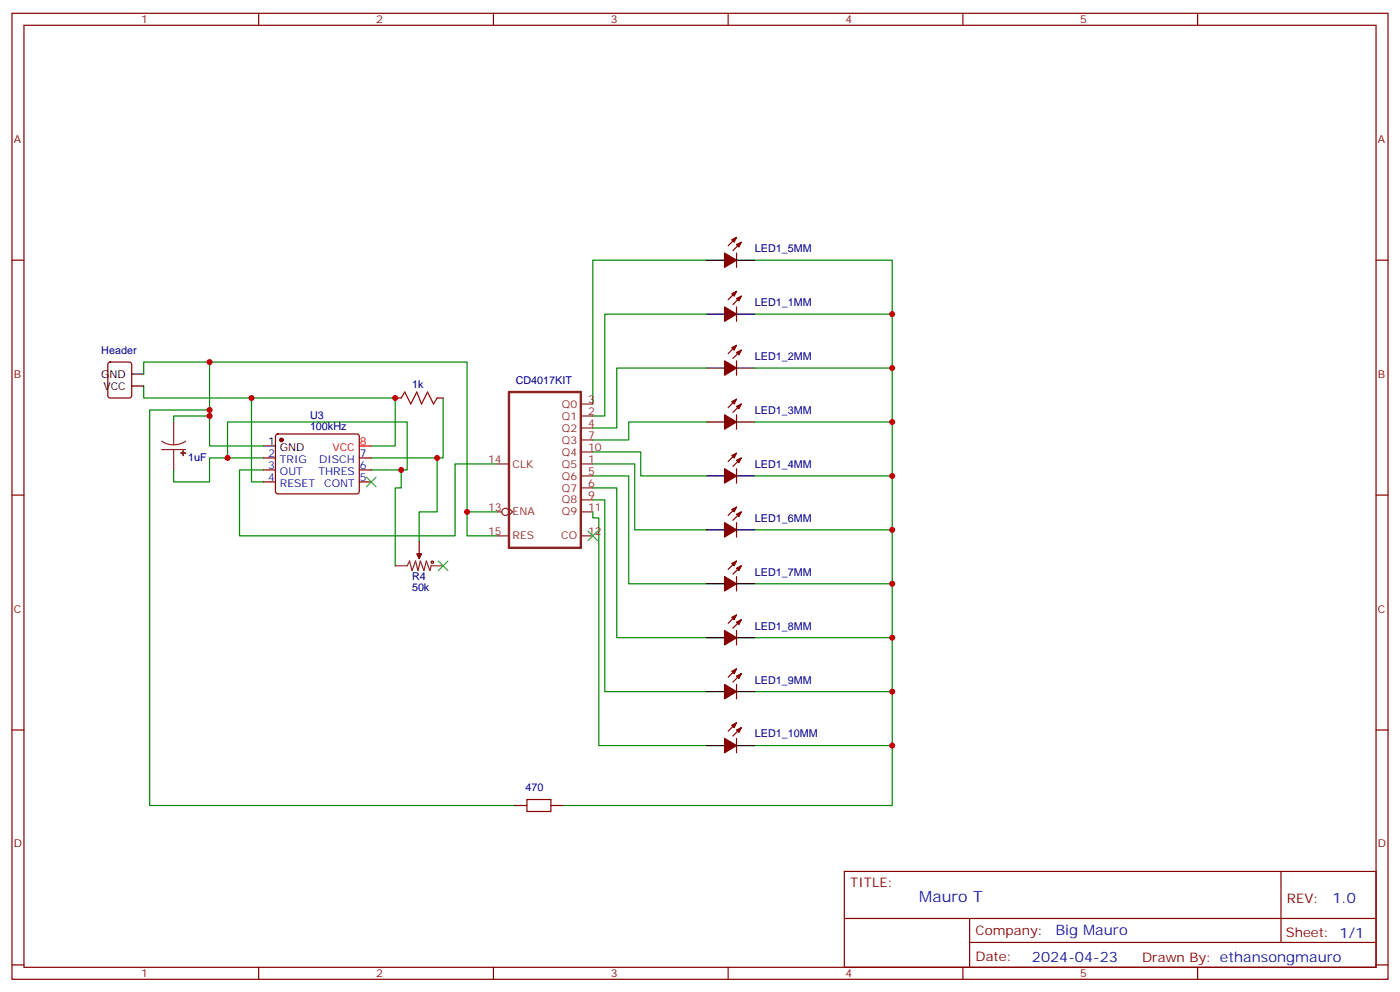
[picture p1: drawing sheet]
<svg xmlns="http://www.w3.org/2000/svg" width="412mm" height="292mm" viewBox="0 0 412 292" stroke-linecap="round" stroke-linejoin="round" font-family="sans-serif">
<g fill="none" stroke="#870000" stroke-width=".35">
<path d="M3.5 3.9h405.4v284.4h-405.4zM7.1 7.4h398.2v277.3h-398.2zM76.2 3.9v3.5M145.3 3.9v3.5M214.5 3.9v3.5M283.6 3.9v3.5M352.8 3.9v3.5M3.5 76.6h3.6M217 74.5v4.2M217 69.9l-2.5 2.5M218.4 71.3l-2.5 2.5M405.3 76.6h3.6"/>
<path d="M217 90.3v4.3M217 85.8l-2.5 2.4M218.4 87.2l-2.5 2.4M32 106.8l.5-.2h5.6l.7 .4v9.5l-.5 .6-5.8 .1-.7-.5-.1-9.4zM116.4 117.2h1.8M128.8 117.2h1.7M217 106.2v4.3M217 101.6l-2.5 2.5M217 117.5l-2.5 2.5M218.4 103l-2.5 2.5M218.4 118.9l-2.5 2.5M77.6 134.8h3.5"/>
<path d="M77.6 138.3h3.5M81.4 127.9l.4-.2h23.3l.5 .2 .2 .5v16.5l-.7 .5-23.5-.1-.5-.6v-16.3zM105.8 134.8h3.6M105.8 138.3h3.6M217 122.1v4.2M217 138v4.2M217 133.4l-2.5 2.5M218.4 134.8l-2.5 2.5M3.5 145.7h3.6M77.6 141.9h3.5M105.8 141.9h3.6M123.5 159.5v3.5"/>
<path d="M217 153.8v4.3M217 149.3l-2.5 2.4M218.4 150.7l-2.5 2.4M405.3 145.7h3.6M217 169.7v4.3M217 165.1l-2.5 2.5M218.4 166.5l-2.5 2.5M217 185.6v4.2M217 181l-2.5 2.5M217 196.9l-2.5 2.5M218.4 182.4l-2.5 2.5M218.4 198.3l-2.5 2.5"/>
<path d="M3.5 214.9h3.6M217 201.5v4.2M217 217.3v4.3M217 212.8l-2.5 2.4M218.4 214.2l-2.5 2.4M405.3 214.9h3.6M151.7 237.1h3.5M162.3 237.1h3.5M248.7 256.5h156.6v28.2h-156.6zM377.3 256.5v20.9M248.7 270.4h156.5M285.6 277.4h119.6"/>
<path d="M285.6 270.4v14.1M3.5 284h3.6M76.2 284.7v3.6M145.3 284.7v3.6M214.5 284.7v3.6M283.6 284.7v3.6M352.8 284.7v3.6M405.3 284h3.6"/>
</g>
<g fill="none" stroke="#008700" stroke-width=".35">
<path d="M208.1 76.6h-33.5v42.3M222.2 76.6h40.6v160.5h-97M208.1 92.5h-29.9v29.9h-3.6M222.2 92.5h40.6M42.3 110.1v-3.5h19.4v24.7h15.9M42.3 113.6v3.6h31.8v24.7h3.5M61.7 106.6h75.9v51.1h8.8M74.1 117.2h42.3v14.1h-7M130.5 117.2v17.6h-1.7M208.1 108.3h-26.4v17.7h-7.1M222.2 108.3h40.6M61.7 120.7h-17.6v116.4h107.6"/>
<path d="M61.7 122.4h-10.5v1.8M67 134.8v-10.6h52.9v14.1h-10.5M77.6 134.8h-15.9v7.1h-10.5v-3.6M109.4 134.8h19.4v15.9h-5.3v8.8M118.2 138.3v5.3h-1.8v22.9M146.4 136.6h-12.3v21.1h-63.5v-19.4h7M174.6 133h14.1v7.1h19.4M174.6 136.6h12.4v19.4h21.1M208.1 124.2h-22.9v5.3h-10.6M222.2 124.2h40.6M137.6 150.7h8.8M174.6 140.1h10.6v31.7h22.9"/>
<path d="M174.6 143.6h7.1v44.1h26.4M174.6 147.1h3.6v56.5h29.9M174.6 150.7v1.7h1.8v67.1h31.7M222.2 140.1h40.6M222.2 156h40.6M222.2 171.8h40.6M222.2 187.7h40.6M222.2 203.6h40.6M222.2 219.5h40.6"/>
</g>
<g fill="#870000" stroke="#870000" stroke-width=".35">
<path d="M122.8 163h1.4l-.7 1.4z"/>
<path d="M215.5 70.6l1.5-.7-.7 1.4z"/>
<path d="M217 72l1.4-.7-.7 1.4z"/>
<path d="M213.4 74.5l3.6 2.1-3.6 2.1z"/>
<path d="M215.5 86.5l1.5-.7-.7 1.4z"/>
<path d="M217 87.9l1.4-.7-.7 1.4z"/>
<path d="M213.4 90.3l3.6 2.2-3.6 2.1z"/>
<path d="M215.5 102.3l1.5-.7-.7 1.4z"/>
<path d="M217 103.8l1.4-.8-.7 1.5z"/>
<path d="M213.4 106.2l3.6 2.1-3.6 2.2z"/>
<path d="M215.5 118.2l1.5-.7-.7 1.4z"/>
<path d="M217 119.6l1.4-.7-.7 1.4z"/>
<path d="M213.4 122.1l3.6 2.1-3.6 2.1z"/>
<path d="M215.5 134.1l1.5-.7-.7 1.4z"/>
<path d="M217 135.5l1.4-.7-.7 1.4z"/>
<path d="M213.4 138l3.6 2.1-3.6 2.1z"/>
<path d="M215.5 150l1.5-.7-.7 1.4z"/>
<path d="M217 151.4l1.4-.7-.7 1.4z"/>
<path d="M213.4 153.8l3.6 2.2-3.6 2.1z"/>
<path d="M215.5 165.8l1.5-.7-.7 1.4z"/>
<path d="M217 167.3l1.4-.8-.7 1.5z"/>
<path d="M213.4 169.7l3.6 2.1-3.6 2.2z"/>
<path d="M215.5 181.7l1.5-.7-.7 1.4z"/>
<path d="M217 183.1l1.4-.7-.7 1.4z"/>
<path d="M213.4 185.6l3.6 2.1-3.6 2.1z"/>
<path d="M215.5 197.6l1.5-.7-.7 1.4z"/>
<path d="M217 199l1.4-.7-.7 1.4z"/>
<path d="M213.4 201.5l3.6 2.1-3.6 2.1z"/>
<path d="M215.5 213.5l1.5-.7-.7 1.4z"/>
<path d="M217 214.9l1.4-.7-.7 1.4z"/>
<path d="M213.4 217.3l3.6 2.2-3.6 2.1z"/>
<circle cx="82.9" cy="129.5" r=".53"/>
</g>
<g fill="none" stroke="#000" stroke-width=".35">
<path d="M208.1 76.6h5.3M217 76.6h5.2M208.1 92.5h5.3M217 92.5h5.2M38.8 110.1h3.5M38.8 113.6h3.5M208.1 108.3h5.3M217 108.3h5.2M77.6 131.3h3.5M208.1 124.2h5.3M217 124.2h5.2M208.1 140.1h5.3"/>
<path d="M208.1 156h5.3M217 140.1h5.2M217 156h5.2M208.1 171.8h5.3M217 171.8h5.2M208.1 187.7h5.3M217 187.7h5.2M208.1 203.6h5.3M208.1 219.5h5.3M217 203.6h5.2M217 219.5h5.2"/>
</g>
<path d="M105.8 131.3h3.6" fill="none" stroke="#f00" stroke-width=".35"/>
<g fill="none" stroke="#8c2424" stroke-width=".35">
<path d="M171.1 118.9h3.5M47.6 129.9l1.7 .8 1.9 .2M47.6 132.3h7.1M51.2 124.2v6.7M51.2 132.3v6M54.7 129.9l-1.7 .8-1.8 .2M146.4 136.6h3.5M171.1 136.6h3.5M171.1 122.4h3.5M171.1 126h3.5M171.1 129.5h3.5M171.1 133h3.5"/>
<path d="M146.4 150.7h1.4M146.4 157.7h3.5M149.9 149.6l1.1 1.1-1.1 1M171.1 140.1h3.5M171.1 143.6h3.5M171.1 147.1h3.5M171.1 150.7h3.5M171.1 157.7h3.5M116.4 166.5h3.5l.7-1.4 .8 2.9 1-2.9 .7 2.9 .7-2.9 1.1 2.9 .7-2.9 1 2.9 .4-1.5h3.5M123.5 163v1.4"/>
<circle cx="148.9" cy="150.7" r="1.06"/>
</g>
<g fill="#8c2424" stroke="#8c2424" stroke-width=".35">
<path d="M53.3 133.3l1.4 .1z"/>
<path d="M53.9 132.7l.1 1.4z"/>
</g>
<g fill="none" stroke="#a10000" stroke-width=".35">
<path d="M118.2 117.2l1-1.8 1.8 3.5 1.8-3.5 1.4 3.5 1.7-3.5 1.8 3.5 1.1-1.7M155.2 235.3h7.1v3.6h-7.1z"/>
<circle cx="127.4" cy="165.5" r=".35"/>
</g>
<path d="M149.9 115.4h21.2v45.9h-21.2z" fill="none" stroke="#8c2424" stroke-width=".71"/>
<path d="M107.9 140.4l2.9 2.9M110.8 140.4l-2.9 2.9M173.2 156.3l2.8 2.8M176 156.3l-2.8 2.8M129.1 165.1l2.8 2.9M131.9 165.1l-2.8 2.9" fill="none" stroke="#3c3" stroke-width=".35"/>
<g fill="#c00">
<circle cx="61.7" cy="122.4" r=".88"/>
<circle cx="61.7" cy="106.6" r=".88"/>
<circle cx="137.6" cy="150.7" r=".88"/>
<circle cx="262.8" cy="92.5" r=".88"/>
<circle cx="262.8" cy="108.3" r=".88"/>
<circle cx="262.8" cy="124.2" r=".88"/>
<circle cx="262.8" cy="140.1" r=".88"/>
<circle cx="262.8" cy="156" r=".88"/>
<circle cx="262.8" cy="171.8" r=".88"/>
<circle cx="262.8" cy="187.7" r=".88"/>
<circle cx="262.8" cy="203.6" r=".88"/>
<circle cx="262.8" cy="219.5" r=".88"/>
<circle cx="61.7" cy="120.7" r=".88"/>
<circle cx="74.1" cy="117.2" r=".88"/>
<circle cx="67" cy="134.8" r=".88"/>
<circle cx="118.2" cy="138.3" r=".88"/>
<circle cx="128.8" cy="134.8" r=".88"/>
<circle cx="116.4" cy="117.2" r=".88"/>
</g>
<text font-size="4.6" fill="#00f" x="270.8" y="265.5">Mauro T</text>
<g font-size="4.2" fill="#00f">
<text x="392.5" y="265.8">1.0</text>
<text x="310.9" y="275.3">Big Mauro</text>
<text x="304" y="283.1">2024-04-23</text>
</g>
<g font-size="3.9" fill="#800">
<text x="250.5" y="261.1">TITLE:</text>
<text x="379.1" y="265.8">REV:</text>
<text x="287.4" y="275.3">Company:</text>
<text x="378.7" y="275.9">Sheet: 1/1</text>
<text x="287.4" y="283">Date:</text>
<text x="336.4" y="283.1">Drawn By: ethansongmauro</text>
</g>
<g font-size="3.2" fill="#800">
<text x="41.6" y="6.9">1</text>
<text x="110.8" y="6.9">2</text>
<text x="179.9" y="6.9">3</text>
<text x="249.1" y="6.9">4</text>
<text x="318.2" y="6.9">5</text>
<text x="4.1" y="42">A</text>
<text x="405.9" y="42">A</text>
<text x="4.1" y="111.2">B</text>
<text x="405.9" y="111.2">B</text>
<text x="4.1" y="180.3">C</text>
<text x="405.9" y="180.3">C</text>
<text x="4.1" y="249.4">D</text>
<text x="405.9" y="249.4">D</text>
<text x="41.6" y="287.7">1</text>
<text x="110.8" y="287.7">2</text>
<text x="179.9" y="287.7">3</text>
<text x="249.1" y="287.7">4</text>
<text x="318.2" y="287.7">5</text>
</g>
<g font-size="3.2" fill="#000080">
<text x="222.4" y="74.2">LED1_5MM</text>
<text x="222.4" y="90.1">LED1_1MM</text>
<text x="29.8" y="104.2">Header</text>
<text x="222.4" y="106">LED1_2MM</text>
<text x="151.9" y="113">CD4017KIT</text>
<text x="121.4" y="114.3">1k</text>
<text x="91.3" y="123.5">U3</text>
<text x="222.4" y="121.8">LED1_3MM</text>
<text x="91.3" y="126.5">100kHz</text>
<text x="55.4" y="135.6">1uF</text>
<text x="222.4" y="137.7">LED1_4MM</text>
<text x="222.4" y="153.6">LED1_6MM</text>
<text x="121.4" y="174">50k</text>
<text x="121.4" y="170.8">R4</text>
<text x="222.4" y="169.5">LED1_7MM</text>
<text x="222.4" y="185.3">LED1_8MM</text>
<text x="222.4" y="201.2">LED1_9MM</text>
<text x="222.4" y="217.1">LED1_10MM</text>
<text x="154.8" y="232.9">470</text>
</g>
<g font-size="3.2">
<text x="29.8" y="111.2">GND</text>
<text x="30.4" y="114.7">VCC</text>
<text x="78.9" y="130.9">1</text>
<text x="82.4" y="132.7">GND</text>
</g>
<g font-size="3.2" fill="#8d2323">
<text x="165.5" y="120">Q0</text>
<text x="173.2" y="118.6">3</text>
<text x="165.5" y="123.5">Q1</text>
<text x="173.2" y="122.1">2</text>
<text x="173.2" y="125.6">4</text>
<text x="165.5" y="127">Q2</text>
<text x="165.5" y="130.6">Q3</text>
<text x="173.2" y="129.2">7</text>
<text x="143.8" y="136.2">14</text>
<text x="151" y="137.6">CLK</text>
<text x="165.5" y="137.6">Q5</text>
<text x="165.5" y="134.1">Q4</text>
<text x="173.2" y="136.2">1</text>
<text x="173.2" y="132.7">10</text>
<text x="165.5" y="141.1">Q6</text>
<text x="173.2" y="139.7">5</text>
<text x="173.2" y="143.3">6</text>
<text x="165.5" y="144.7">Q7</text>
<text x="165.5" y="148.2">Q8</text>
<text x="173.2" y="146.8">9</text>
<text x="143.8" y="150.3">13</text>
<text x="151" y="151.7">ENA</text>
<text x="165.5" y="151.7">Q9</text>
<text x="173.2" y="150.3">11</text>
<text x="143.8" y="157.4">15</text>
<text x="151" y="158.8">RES</text>
<text x="165.3" y="158.8">CO</text>
<text x="173.2" y="157.4">12</text>
</g>
<g font-size="3.2" fill="#f00">
<text x="106" y="130.9">8</text>
<text x="97.9" y="132.7">VCC</text>
</g>
<g font-size="3.2" fill="#00f">
<text x="78.9" y="134.4">2</text>
<text x="78.9" y="138">3</text>
<text x="82.4" y="136.2">TRIG</text>
<text x="94" y="136.2">DISCH</text>
<text x="106" y="138">6</text>
<text x="106" y="134.4">7</text>
<text x="78.9" y="141.5">4</text>
<text x="82.4" y="139.7">OUT</text>
<text x="82.4" y="143.3">RESET</text>
<text x="93.8" y="139.7">THRES</text>
<text x="95.5" y="143.3">CONT</text>
<text x="106" y="141.5">5</text>
</g>
</svg>
